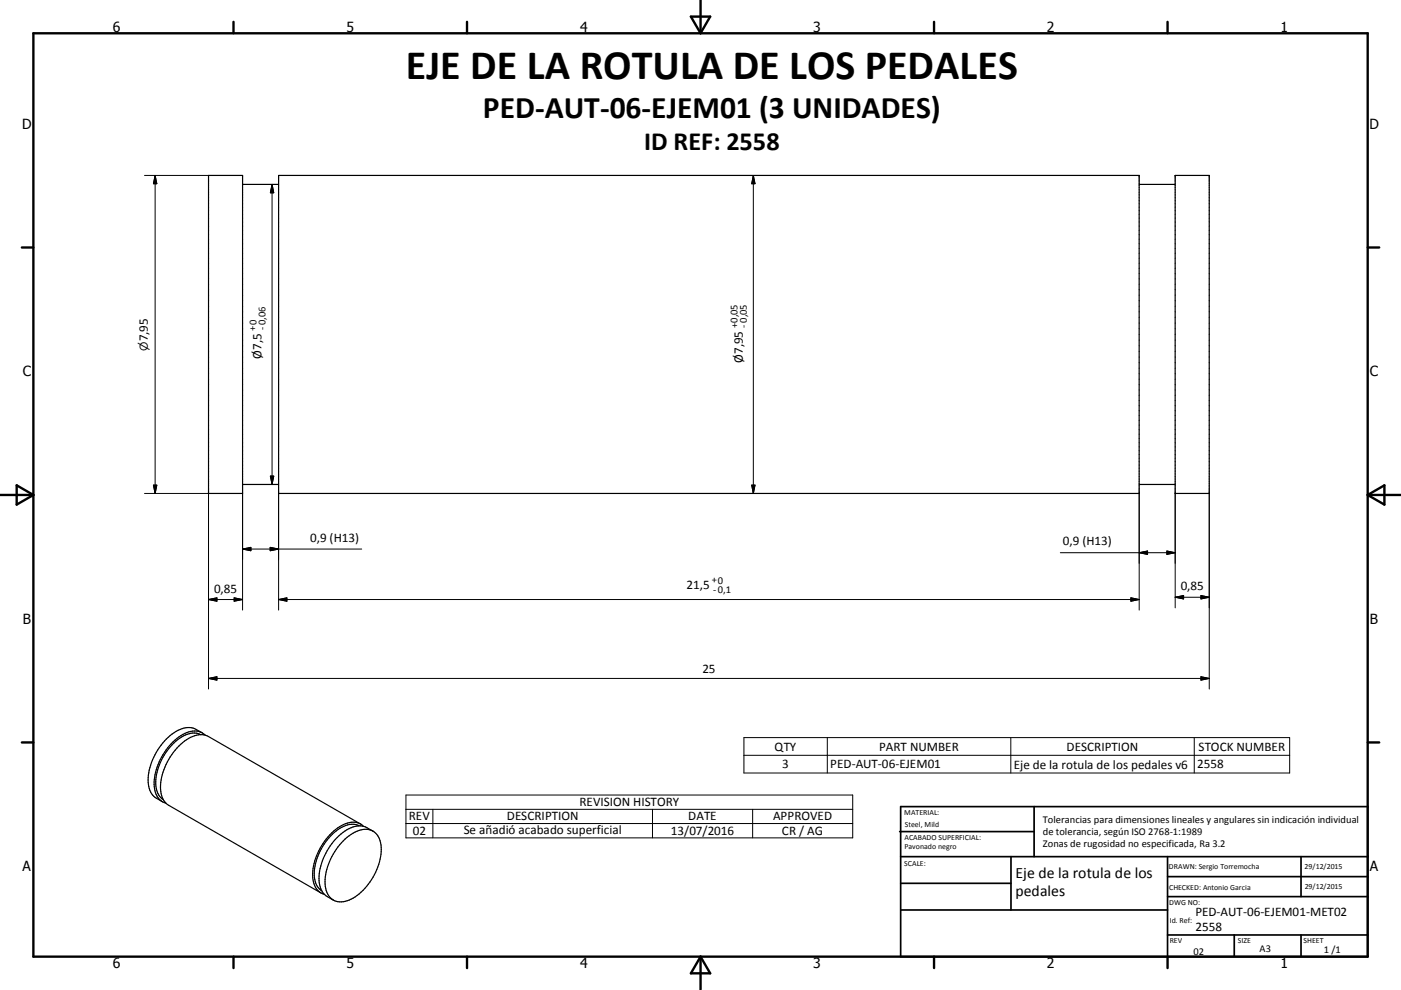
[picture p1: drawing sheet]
<svg xmlns="http://www.w3.org/2000/svg" width="420mm" height="297mm" viewBox="0 0 420 297" stroke-linecap="round" stroke-linejoin="round" font-family="sans-serif">
<g fill="none" stroke="#000" stroke-width=".36">
<path d="M62.5 52.6h10.2v95.4h-10.2zM72.7 55.3h10.8M83.5 52.6h258v95.4h-258zM341.5 55.3h10.8M352.3 52.6h10.2v95.4h-10.2zM72.7 145.3h10.8M341.5 145.3h10.8M60.6 219.8l-1.8-1a6.5 6.5 0 0 0-7.2 1.4 18.4 18.4 0 0 0-7.1 15.2 5.3 5.3 0 0 0 2.4 4.1l1.8 1M60.2 220.4a6.9 6.9 0 0 0-7.5 2 17 17 0 0 0-5.9 14.1 4.8 4.8 0 0 0 2.1 3.4M61.5 220.5a5.7 5.7 0 0 0-7.2 .2 18 18 0 0 0-8 15.9 4.9 4.9 0 0 0 3.4 4.4M103.5 251.7a8 8 0 0 1 7.9-2.6 5.9 5.9 0 0 1 2.9 6.4 18.3 18.3 0 0 1-9.6 14.5 4.8 4.8 0 0 1-7.2-4.1 18.3 18.3 0 0 1 6-14.2zM107.7 247.8a6.9 6.9 0 0 0-7.5 1.9 17 17 0 0 0-5.8 14.1 4.9 4.9 0 0 0 2.1 3.5"/>
<path d="M108.1 247.2l-45.6-26.2a7.1 7.1 0 0 0-7.8 1.8 18.2 18.2 0 0 0-6.5 14.7 5.3 5.3 0 0 0 2.4 4.1l45.6 26.3M109 247.9a5.6 5.6 0 0 0-7.2 .1 18 18 0 0 0-7.9 16 4.9 4.9 0 0 0 3.3 4.3M111.8 249.4a6.9 6.9 0 0 0-3.2-1.6 9.9 9.9 0 0 0-8.1 4 17.3 17.3 0 0 0-4.7 13.7 5.1 5.1 0 0 0 2.3 3.5l1.8 1"/>
</g>
<g fill="none" stroke="#000" stroke-width=".71">
<path d="M10 10h400v277h-400zM70 6.6v3.4M140 6.6v3.4M207.1 5h5.8l-2.9 5zM210 0v10M280 6.6v3.4M350 6.6v3.4M6.6 74.2h3.4M410 74.2h3.5M0 148.5h10M5 145.6l5 2.9-5 2.9zM410 148.5h10.1"/>
<path d="M410 148.5l5.1-2.9v5.8zM6.6 222.7h3.4M410 222.7h3.5M70 287v3.4M140 287v3.4M210 287v10M210 287l2.9 5h-5.8zM280 287v3.4M350 287v3.4"/>
</g>
<g fill="none" stroke="#000" stroke-width=".51">
<path d="M269.7 249.5h40.3M270 242h140v45h-140zM270 257h140M303.1 257v16M310 242v15M350 257v30M390.1 257v12M270 265h33.1M270 273h80M350 269h60M350 263h60M350 280.5h60"/>
<path d="M370 280.5v6.5M390.1 280.5v6.5"/>
</g>
<g fill="none" stroke="#000" stroke-width=".3">
<path d="M43.3 52.6h19.2M46.5 52.6l.5 2.5h-1zM46.5 52.6v95.4M81.6 55.3v90M81.6 55.3l.5 2.5h-1zM225.9 52.6v95.4M225.9 52.6l.5 2.5h-1zM43.3 148h19.2v58.7M46 145.5h1l-.5 2.5zM72.7 148v35M81.1 142.8h1l-.5 2.5zM83.5 148v35"/>
<path d="M225.4 145.5h1l-.5 2.5zM341.5 148v35M352.3 148v34.4M362.5 148v58.7M62.5 179.9h10.2M62.5 179.9l2.5-.5v1zM70.2 179.4l2.5 .5-2.5 .5zM72.7 164.7h35.7M72.7 164.7l2.5-.5v1zM81 164.2l2.5 .5-2.5 .5zM83.5 179.9h258M83.5 179.9l2.5-.5v1z"/>
<path d="M317.9 165.8h34.4M339 179.4l2.5 .5-2.5 .5zM341.5 165.8l2.5-.5v1zM349.8 165.3l2.5 .5-2.5 .5zM352.3 179.2h10.2M352.3 179.2l2.5-.5v1zM360.1 178.7l2.4 .5-2.4 .5zM62.5 203.5l2.5-.5v1zM62.5 203.5h300M360.1 203l2.4 .5-2.4 .5zM121.7 238.5h134v12.9h-134zM223 221.3h163.7v10.6h-163.7z"/>
<path d="M223 226.6h163.7M248 221.3v10.6M303 221.3v10.6M358 221.3v10.6M121.7 242.8h134M121.7 247.1h134M129.8 242.8v8.6M195.6 242.8v8.6M225.6 242.8v8.6"/>
</g>
<g fill="#000" stroke="#000" stroke-width=".3">
<path d="M46.5 52.6l.5 2.5h-1zM81.6 55.3l.5 2.5h-1zM225.9 52.6l.5 2.5h-1zM46 145.5h1l-.5 2.5zM81.1 142.8h1l-.5 2.5zM225.4 145.5h1l-.5 2.5zM62.5 179.9l2.5-.5v1zM72.7 164.7l2.5-.5v1zM81 164.2l2.5 .5-2.5 .5zM83.5 179.9l2.5-.5v1zM341.5 165.8l2.5-.5v1zM349.8 165.3l2.5 .5-2.5 .5z"/>
<path d="M352.3 179.2l2.5-.5v1zM360.1 178.7l2.4 .5-2.4 .5zM70.2 179.4l2.5 .5-2.5 .5zM339 179.4l2.5 .5-2.5 .5zM62.5 203.5l2.5-.5v1zM360.1 203l2.4 .5-2.4 .5z"/>
</g>
<text font-size="12.6" x="121.7" y="23.6">EJE DE LA ROTULA DE LOS PEDALES</text>
<text font-size="9.4" x="144.8" y="35.4">PED-AUT-06-EJEM01 (3 UNIDADES)</text>
<text font-size="7.9" x="193.1" y="44.9">ID REF: 2558</text>
<g font-size="4.7">
<text x="304.5" y="263.5">Eje de la rotula de los</text>
<text x="304.5" y="268.9">pedales</text>
</g>
<g font-size="4.2">
<text x="33.9" y="9.6">6</text>
<text x="103.9" y="9.6">5</text>
<text x="173.9" y="9.6">4</text>
<text x="243.8" y="9.6">3</text>
<text x="313.9" y="9.6">2</text>
<text x="383.9" y="9.6">1</text>
<text x="6.7" y="38.7">D</text>
<text x="410.5" y="38.7">D</text>
<text x="6.9" y="112.9">C</text>
<text x="410.7" y="112.9">C</text>
<text x="6.9" y="187.1">B</text>
<text x="410.7" y="187.1">B</text>
<text x="6.8" y="261.4">A</text>
<text x="410.7" y="261.4">A</text>
<text x="33.9" y="290.4">6</text>
<text x="103.9" y="290.4">5</text>
<text x="173.9" y="290.4">4</text>
<text x="243.8" y="290.4">3</text>
<text x="313.9" y="290.4">2</text>
<text x="383.9" y="290.4">1</text>
</g>
<g font-size="3.9">
<text x="44.4" y="102.4" transform="rotate(-90 44.4 102.4)">7,95</text>
<text x="78.4" y="107.6" transform="rotate(-90 78.4 107.6)">Ø7,5</text>
<text x="222.7" y="108.9" transform="rotate(-90 222.7 108.9)">Ø7,95</text>
<text x="93" y="162.6">0,9 (H13)</text>
<text x="318.6" y="163.6">0,9 (H13)</text>
<text x="64.2" y="177.8">0,85</text>
<text x="205.8" y="176.7">21,5</text>
<text x="354" y="177.1">0,85</text>
<text x="210.6" y="201.9">25</text>
<text x="232.2" y="225.2">QTY</text>
<text x="263.6" y="225.2">PART NUMBER</text>
<text x="319.8" y="225.2">DESCRIPTION</text>
<text x="359.3" y="225.2">STOCK NUMBER</text>
<text x="234.5" y="230.5">3</text>
<text x="248.9" y="230.5">PED-AUT-06-EJEM01</text>
<text x="304" y="230.6">Eje de la rotula de los pedales v6</text>
<text x="358.9" y="230.5">2558</text>
<text x="173.7" y="241.9">REVISION HISTORY</text>
<text x="122.6" y="246.1">REV</text>
<text x="123.8" y="250.4">02</text>
<text x="139" y="250.2">Se añadió acabado superficial</text>
<text x="152" y="246.1">DESCRIPTION</text>
<text x="201.2" y="250.4">13/07/2016</text>
<text x="206.3" y="246.1">DATE</text>
<text x="231.8" y="246.1">APPROVED</text>
<text x="234.4" y="250.4">CR / AG</text>
<text x="358.4" y="274.9">PED-AUT-06-EJEM01-MET02</text>
<text x="358.4" y="279.4">2558</text>
</g>
<text font-size="3.3" x="44.4" y="105.2" transform="rotate(-90 44.4 105.2)">⌀</text>
<g font-size="3.1">
<text x="76.7" y="99.2" transform="rotate(-90 76.7 99.2)">+0</text>
<text x="79.6" y="99" transform="rotate(-90 79.6 99)">-0,06</text>
<text x="221.2" y="98.6" transform="rotate(-90 221.2 98.6)">+0,05</text>
<text x="223.9" y="98.3" transform="rotate(-90 223.9 98.3)">- 0,05</text>
<text x="213.4" y="175">+0</text>
<text x="213.8" y="177.9">-0,1</text>
<text x="312.7" y="246.8">Tolerancias para dimensiones lineales y angulares sin indicación individual</text>
<text x="312.7" y="250.4">de tolerancia, según ISO 2768-1:1989</text>
<text x="312.7" y="254">Zonas de rugosidad no especificada, Ra 3.2</text>
<text x="357.8" y="286.5">02</text>
<text x="377.6" y="285.6">A3</text>
<text x="396.9" y="285.9">1 /1</text>
</g>
<g font-size="2.4">
<text x="271.1" y="244.4">MATERIAL:</text>
<text x="271.2" y="252">ACABADO SUPERFICIAL:</text>
<text x="271.3" y="248">Steel, Mild</text>
<text x="271.2" y="254.7">Pavonado negro</text>
<text x="271.1" y="259.7">SCALE:</text>
<text x="350.4" y="260.8">DRAWN: Sergio Torremocha</text>
<text x="391.1" y="260.6">29/12/2015</text>
<text x="350.5" y="267">CHECKED: Antonio Garcia</text>
<text x="391.2" y="266.7">29/12/2015</text>
<text x="350.5" y="271.4">DWG NO:</text>
<text x="350.7" y="276.9">Id. Ref:</text>
<text x="350.7" y="282.8">REV</text>
<text x="371.1" y="282.9">SIZE</text>
<text x="390.8" y="283">SHEET</text>
</g>
</svg>
